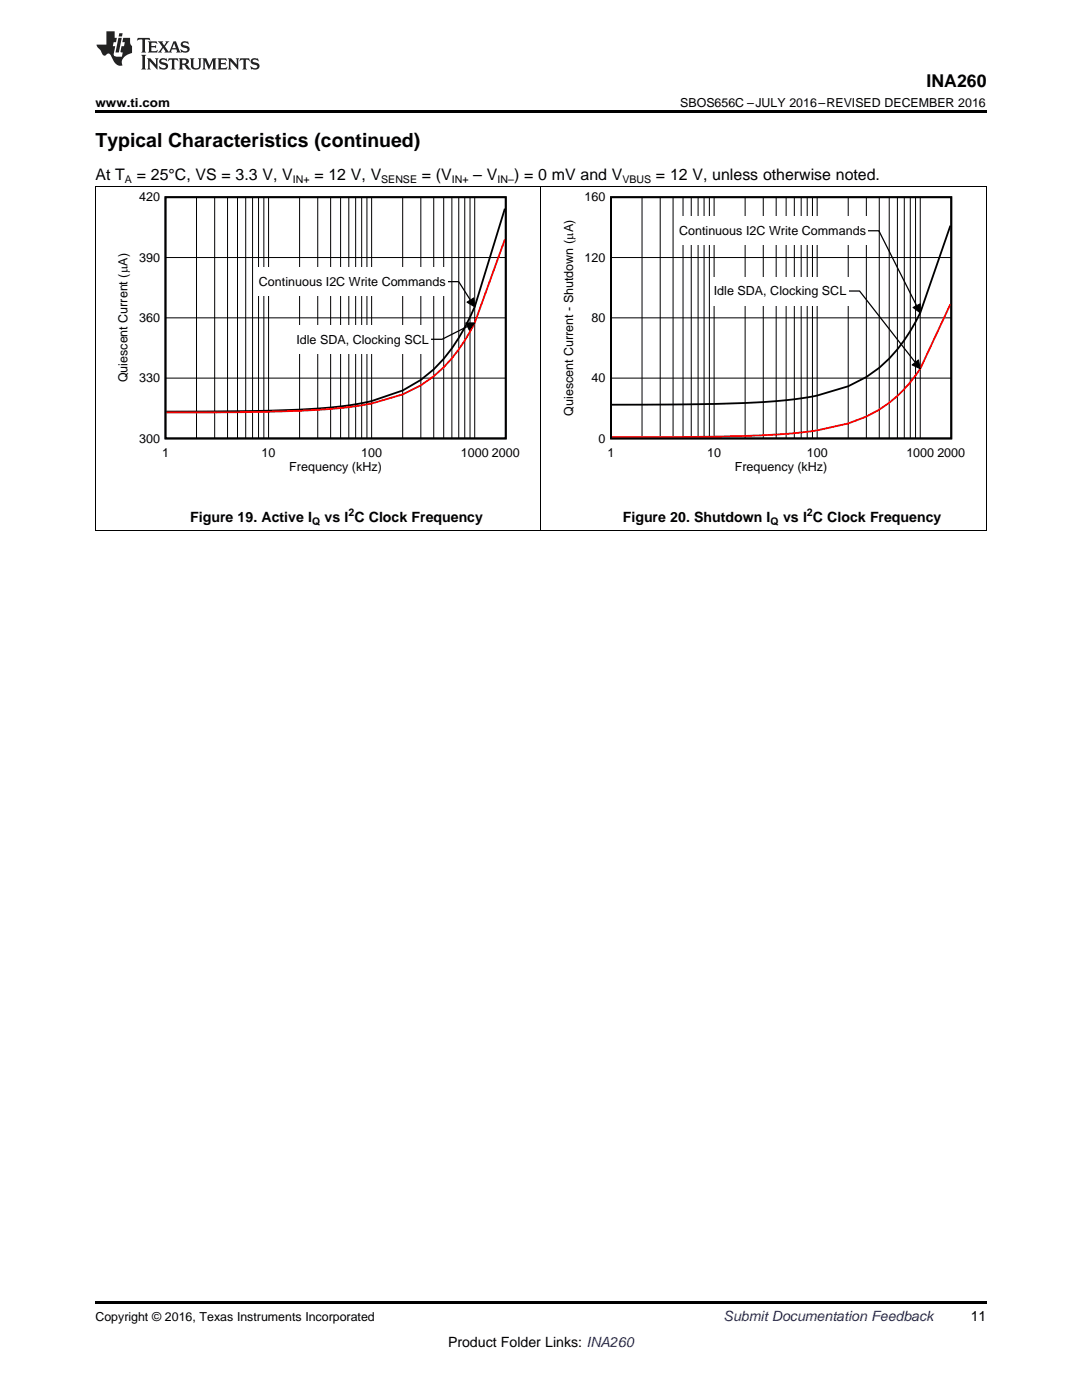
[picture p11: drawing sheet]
<svg xmlns="http://www.w3.org/2000/svg" width="216mm" height="279mm" viewBox="0 0 216 279" stroke-linecap="round" stroke-linejoin="round" font-family="sans-serif">
<path d="M19 105.9h.2zM196.7 105.9h.1zM19 259.7h177.8v.5h-177.8z" fill="#000"/>
<path d="M19.1 37.3v68.6M107.9 37.3v68.6M196.8 37.3v68.6M19 105.9h177.8" fill="none" stroke="#000" stroke-width=".2"/>
<path d="M23.1 38.4h80.5v56.2h-80.5z" fill-rule="evenodd" fill="#fff"/>
<path d="M33 39.4h67.9v48.1h-67.9zM100.7 41.6l-6 19.6a38 38 0 0 1-8.2 12.5l-2.5 2.1-3.6 2.1-6.2 2.1a72 72 0 0 1-14.4 1.8l-9.4 .2-17.2 .1" fill="none" stroke="#000" stroke-width=".36"/>
<g fill="none" stroke="#000" stroke-width=".2">
<path d="M39.2 39.4v48.1M42.8 39.4v48.1M45.4 39.4v48.1M47.4 39.4v48.1M49 39.4v48.1M50.4 39.4v48.1M51.6 39.4v48.1M52.6 39.4v48.1M53.6 39.4v48.1M59.8 39.4v48.1M63.4 39.4v48.1M66 39.4v48.1"/>
<path d="M68 39.4v48.1M69.6 39.4v48.1M71 39.4v48.1M72.2 39.4v48.1M73.2 39.4v48.1M74.2 39.4v48.1M80.4 39.4v48.1M84 39.4v48.1M86.5 39.4v48.1M88.5 39.4v48.1M90.2 39.4v48.1M91.5 39.4v48.1"/>
<path d="M92.7 39.4v48.1M93.8 39.4v48.1M94.7 39.4v48.1M33 51.4h67.9M33 75.5h67.9M33 63.4h67.9M93.2 60.3l1.3-.8 .2 1.7z"/>
</g>
<path d="M100.7 47.8l-6 16.6a30.8 30.8 0 0 1-10.7 12.5 37.2 37.2 0 0 1-13 4.2l-5 .5-6.2 .4-10.8 .2-15.8 .1" fill="none" stroke="#f00" stroke-width=".36"/>
<path d="M93.2 60.3l1.3-.8 .2 1.7z" fill="#000"/>
<path d="M89.3 56.2h2.2l2.4 3.7" fill="none" stroke="#000" stroke-width=".25"/>
<path d="M51.1 53.4h38.2v5.6h-38.2z" fill-rule="evenodd" fill="#fff"/>
<path d="M92.9 64.4h1.8l-1.1 1.5z" fill="#000"/>
<path d="M92.9 64.4h1.8l-1.1 1.5z" fill="none" stroke="#000" stroke-width=".2"/>
<path d="M93.3 65.2l-5.1 2.5h-2.2" fill="none" stroke="#000" stroke-width=".25"/>
<g fill="#fff">
<path d="M58.6 64.9h27.4v5.6h-27.4z" fill-rule="evenodd"/>
<path d="M112 38.4h80.5v56.2h-80.5z" fill-rule="evenodd"/>
</g>
<path d="M121.9 39.4h67.9v48.1h-67.9zM189.6 45l-6 17.4a31.1 31.1 0 0 1-10.7 12.8 36.8 36.8 0 0 1-13 4.3l-3 .4a207.8 207.8 0 0 1-17.6 .8l-17.2 .1" fill="none" stroke="#000" stroke-width=".36"/>
<g fill="none" stroke="#000" stroke-width=".2">
<path d="M128.1 39.4v48.1M131.7 39.4v48.1M134.3 39.4v48.1M136.3 39.4v48.1M137.9 39.4v48.1M139.3 39.4v48.1M140.5 39.4v48.1M141.5 39.4v48.1M142.5 39.4v48.1M148.7 39.4v48.1M152.3 39.4v48.1M154.9 39.4v48.1"/>
<path d="M156.9 39.4v48.1M158.5 39.4v48.1M159.9 39.4v48.1M161.1 39.4v48.1M162.1 39.4v48.1M163.1 39.4v48.1M169.3 39.4v48.1M172.9 39.4v48.1M175.4 39.4v48.1M177.4 39.4v48.1M179.1 39.4v48.1M180.4 39.4v48.1"/>
<path d="M181.6 39.4v48.1M182.7 39.4v48.1M183.6 39.4v48.1M121.9 51.4h67.9M121.9 75.5h67.9M121.9 63.4h67.9M182.2 61.4l1.4-.8v1.8z"/>
</g>
<path d="M189.6 60.7l-6 12.9a25.5 25.5 0 0 1-14.3 10.9l-6.2 1.4a109.5 109.5 0 0 1-14.4 1.1l-26.6 .3" fill="none" stroke="#f00" stroke-width=".36"/>
<path d="M182.2 61.4l1.4-.8v1.8z" fill="#000"/>
<path d="M173.2 46.1h2.2l7.5 14.9" fill="none" stroke="#000" stroke-width=".25"/>
<path d="M135 43.2h38.2v5.7h-38.2z" fill-rule="evenodd" fill="#fff"/>
<path d="M182 72.8l1.3-1 .3 1.8z" fill="#000"/>
<path d="M182 72.8l1.3-1 .3 1.8z" fill="none" stroke="#000" stroke-width=".2"/>
<path d="M169.3 58.1h2.2l11.1 14.2" fill="none" stroke="#000" stroke-width=".25"/>
<path d="M141.9 55.3h27.4v5.6h-27.4z" fill-rule="evenodd" fill="#fff"/>
<path d="M19 37.2h177.8" fill="none" stroke="#000" stroke-width=".2"/>
<path d="M19 22h177.8v.5h-177.8z" fill="#000"/>
<g fill="#231f20">
<path d="M27.5 7.6l-.1 .5 .4-.2h.6v.1v2.1l-.2 .4h1l-.3-.4v-2.1l.1-.1h.5l.5 .2-.2-.5zM29.5 8.3l.2 .3v1.5l-.2 .4h1.8l.2-.6a1.04 1.04 0 0 1-1.3 .2v-.7h.6l.3 .2v-.6l-.3 .2h-.6v-.6l.8-.1 .4 .3-.2-.5zM31.5 8.3l.9 1.1-.9 1.1h.8l-.2-.2 .5-.7 .4 .7-.2 .2h1.5l-.1-.2 .1-.4h.9l.1 .4-.2 .2h1l-.3-.3-.7-1.9h-.5l-.9 2-.8-1 .9-1h-.8l.1 .3-.3 .5-.4-.6 .2-.2zM34.7 8.6l.4 1h-.7zM36.3 8.4a.63 .63 0 0 0-.2 .7 .63 .63 0 0 0 .6 .4l.6 .2 .1 .2a.75 .75 0 0 1-.7 .4 .75 .75 0 0 1-.6-.5l.1 .7 .1-.1a1.11 1.11 0 0 0 1.5-.6 1.13 1.13 0 0 0-1.2-.8l-.1-.4a1.04 1.04 0 0 1 1.2 .2l-.2-.5-.1 .1-.5-.2zM28.2 10.9l.2 .4v2.2l-.2 .4h1l-.3-.4v-2.2l.3-.4zM29.3 11.6l.3 .4v1.5l-.3 .4h.8l-.2-.4v-1.3l1.5 1.7v-1.9l.2-.4h-.7l.2 .4v.9l-1.1-1.3zM32 11.8a.62 .62 0 0 0-.2 .7 .62 .62 0 0 0 .6 .4l.6 .1 .1 .3a.76 .76 0 0 1-.7 .3 .76 .76 0 0 1-.6-.4l.1 .7 .1-.1a1.11 1.11 0 0 0 1.5-.6 1.13 1.13 0 0 0-1.2-.8l-.1-.4a1.04 1.04 0 0 1 1.2 .2l-.2-.6-.1 .1-.5-.1zM33.7 11.6l-.2 .6a.61 .61 0 0 1 .8-.3v1.6l-.2 .4h.9l-.2-.4v-1.6a.63 .63 0 0 1 .8 .3l-.2-.6zM35.6 11.6l.3 .4v1.5l-.3 .4h1l-.2-.2v-.8l.5 .2a.76 .76 0 0 0 1.2 .7l-1-1a.58 .58 0 0 0 .6-.5 .58 .58 0 0 0-.5-.6zM36.4 11.9h.1a.45 .45 0 0 1 .5 .1 .45 .45 0 0 1 .1 .5l-.7 .2zM37.9 11.6l.2 .2a2.17 2.17 0 0 0 .3 1.9 .99 .99 0 0 0 1.6-.6v-1.1l.2-.4h-.7l.2 .2a1.92 1.92 0 0 1-.2 1.8 .6 .6 0 0 1-.9-.5v-1.1l.2-.4zM40.4 11.6l.2 .4v1.5l-.2 .4h.7l-.2-.4v-1.4l.8 1.8 .8-1.8v1.4l-.2 .4h.9l-.2-.4v-1.5l.2-.4h-.8l-.6 1.5-.6-1.5zM43.4 11.6l.2 .4v1.5l-.2 .4h1.8l.2-.6a1.04 1.04 0 0 1-1.3 .1v-.6h.5l.4 .2v-.6l-.4 .2h-.5v-.7h.8l.3 .3-.1-.6zM45.5 11.6l.2 .4v1.5l-.2 .4h.7l-.2-.4v-1.3l1.5 1.7v-1.9l.2-.4h-.7l.2 .4v.9l-1.1-1.3zM47.9 11.6l-.1 .6a.61 .61 0 0 1 .8-.3v1.6l-.3 .4h1l-.3-.4 .1-1.6a.63 .63 0 0 1 .7 .3l-.1-.6zM50.2 11.8a.62 .62 0 0 0-.2 .7 .62 .62 0 0 0 .6 .4l.6 .1 .2 .3a.76 .76 0 0 1-.8 .3 .76 .76 0 0 1-.6-.4l.1 .7 .2-.1a1.11 1.11 0 0 0 1.5-.6 1.13 1.13 0 0 0-1.3-.8l-.1-.4a1.04 1.04 0 0 1 1.2 .2l-.1-.6-.2 .1-.5-.1z"/>
<path d="M21.2 6.3v2.6h-1.9l.1 .4 .7 .9a.91 .91 0 0 0 1 .8 .56 .56 0 0 1 .5-.3 .56 .56 0 0 1 .5 .3l.4 .8a1.53 1.53 0 0 0 1.9 1.2 1.54 1.54 0 0 1 1-2.1l.9-.3v-1.4a1.52 1.52 0 0 1-.3-1.6h-1.4l-.2 .8h.5l-.2 .8h-.4l-.2 1v.2l.4 .1-.2 .8a1.93 1.93 0 0 1-1.6-.3l.3-1.8h-.5l.2-.8h.4l.2-.8h-.4v-1.3zM23.6 7.6l-.6 2.9h.7l.6-2.9zM23.8 6.6l-.1 .7h.6l.2-.7z"/>
</g>
<text font-size="3.9" x="19" y="29.3">Typical Characteristics (continued)</text>
<text font-size="3.5" x="184.9" y="17.3">INA260</text>
<g font-size="3.2">
<text x="19" y="36">At T</text>
<text x="27.3" y="36">= 25°C, VS = 3.3 V, V</text>
<text x="62.7" y="36">= 12 V, V</text>
<text x="84.2" y="36">= (V</text>
<text x="94.4" y="36">– V</text>
<text x="102.6" y="36">) = 0 mV and V</text>
<text x="130.9" y="36">= 12 V, unless otherwise noted.</text>
</g>
<g font-size="2.8">
<text x="38" y="104.2">Figure 19. Active I</text>
<text x="64.8" y="104.2">vs I C Clock Frequency</text>
<text x="124.3" y="104.2">Figure 20. Shutdown I</text>
<text x="156.2" y="104.2">vs I C Clock Frequency</text>
<text x="193.7" y="263.6">11</text>
<text x="89.4" y="268.9">Product Folder Links: INA260</text>
</g>
<text font-size="2.8" fill="#0000c8" x="144.4" y="263.6">Submit Documentation Feedback</text>
<g font-size="2.5">
<text x="19" y="21.4">www.ti.com</text>
<text x="135.7" y="21.4">SBOS656C –JULY 2016–REVISED DECEMBER 2016</text>
<text x="27.8" y="40.2">420</text>
<text x="116.7" y="40.2">160</text>
<text x="135.5" y="46.9">Continuous I2C Write Commands</text>
<text x="27.8" y="52.2">390</text>
<text x="116.7" y="52.2">120</text>
<text x="51.7" y="57.1">Continuous I2C Write Commands</text>
<text x="142.4" y="58.9">Idle SDA, Clocking SCL</text>
<text x="27.8" y="64.3">360</text>
<text x="118" y="64.3">80</text>
<text x="59.1" y="68.6">Idle SDA, Clocking SCL</text>
<text x="25.5" y="76.3" transform="rotate(-90 25.5 76.3)">Quiescent Current (PA)</text>
<text x="27.8" y="76.3">330</text>
<text x="118" y="76.3">40</text>
<text x="114.4" y="82.9" transform="rotate(-90 114.4 82.9)">Quiescent Current - Shutdown (PA)</text>
<text x="27.8" y="88.3">300</text>
<text x="119.4" y="88.3">0</text>
<text x="32.3" y="91.2">1</text>
<text x="52.2" y="91.2">10</text>
<text x="57.7" y="94">Frequency (kHz)</text>
<text x="72.1" y="91.2">100</text>
<text x="91.9" y="91.2">1000 2000</text>
<text x="121.2" y="91.2">1</text>
<text x="141.1" y="91.2">10</text>
<text x="146.6" y="94">Frequency (kHz)</text>
<text x="161" y="91.2">100</text>
<text x="180.8" y="91.2">1000 2000</text>
<text x="19" y="263.6">Copyright © 2016, Texas Instruments Incorporated</text>
</g>
<g font-size="2.1">
<text x="24.9" y="36.6">A</text>
<text x="58.4" y="36.6">IN+</text>
<text x="76.1" y="36.6">SENSE</text>
<text x="90.1" y="36.6">IN+</text>
<text x="99.3" y="36.6">IN–</text>
<text x="124.2" y="36.6">VBUS</text>
<text x="62.3" y="104.7">Q</text>
<text x="69.5" y="103">2</text>
<text x="153.8" y="104.7">Q</text>
<text x="161" y="103">2</text>
</g>
</svg>
